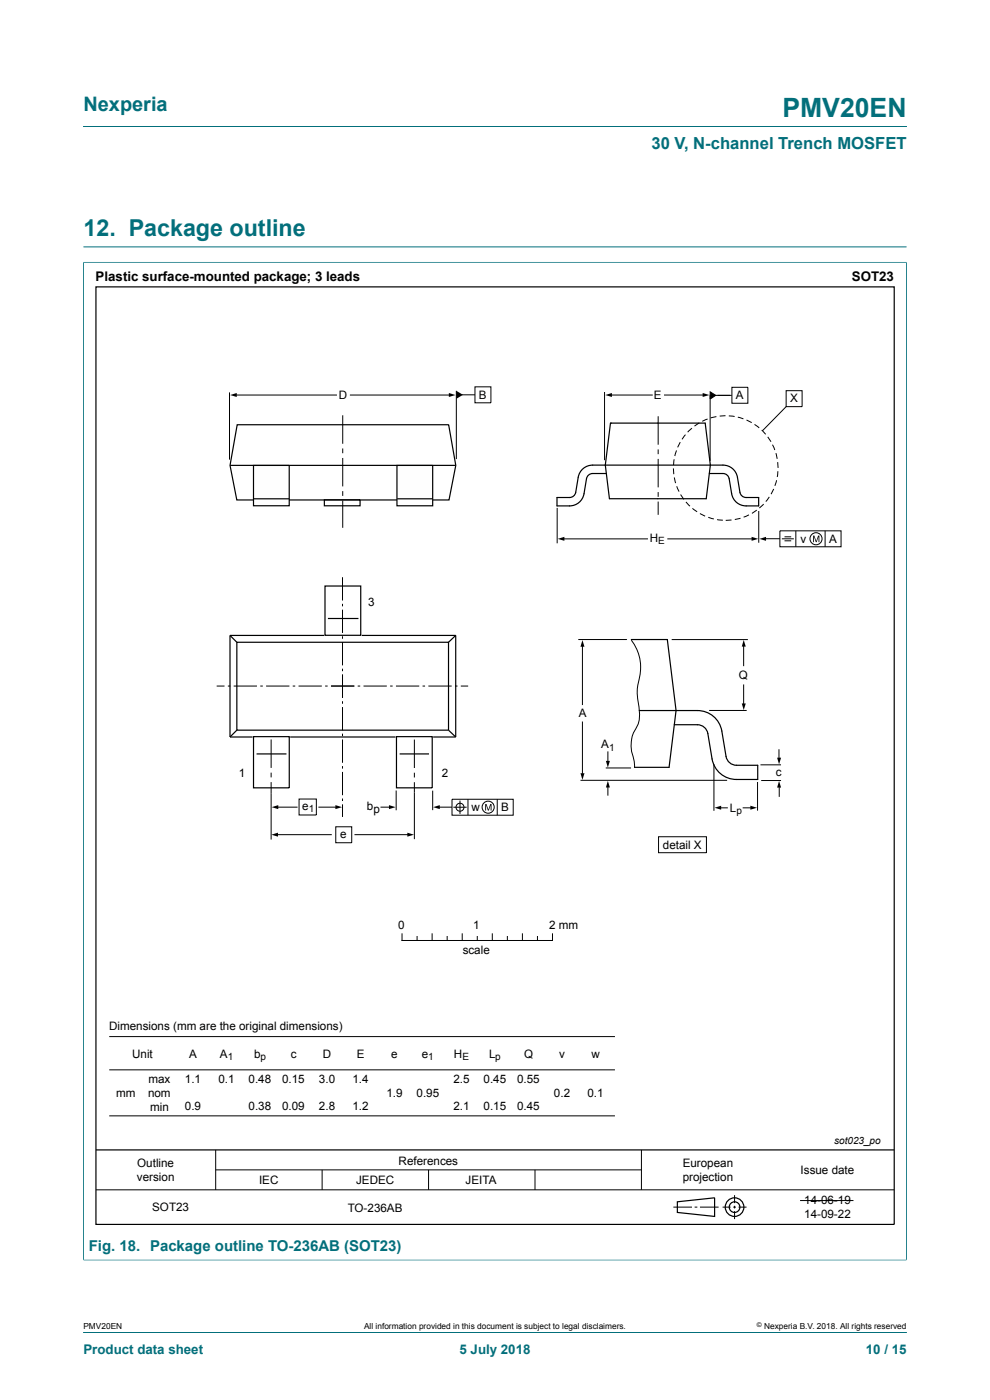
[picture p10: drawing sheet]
<svg xmlns="http://www.w3.org/2000/svg" width="210mm" height="297mm" viewBox="0 0 210 297" stroke-linecap="round" stroke-linejoin="round" font-family="sans-serif">
<path d="M17.7 26.8h174.6M17.6 55.6h174.8M17.7 55.6v211.8M17.7 52.4h174.6M192.3 55.6v211.8M17.6 267.3h174.8" fill="none" stroke="#036f7b" stroke-width=".21"/>
<g fill="none" stroke="#000" stroke-width=".21">
<path d="M48.7 83.2v14.3M72.7 88.1v6M72.7 95.1v1M72.7 97.2v6M96.8 82.9v14.5M128.2 83.2v14.4M139.6 88.3v6M139.6 95.3v1M139.6 97.4v6M142.8 99.4l.1 1.2M143 97.4l-.1 1.3M143.5 95.6l-.4 1.1"/>
<path d="M144.3 93.8l-.6 1.1M145.4 92.2l-.7 1M146.8 90.8l-.9 .9M148.3 89.7l-1 .7M150.1 88.9l-1.1 .5M150.6 83.7v14.1M150.6 83.1l1.2 .8-1.2 .7zM151.2 83.9h4M152 88.4l-1.2 .3M153.9 88.2l-1.2 .1M154.6 88.2l1.2 .2M156.5 88.5l1.2 .4"/>
<path d="M158.4 89.1l1.1 .6M160.1 90l.9 .8M161.6 91.2l.8 .9M162.9 92.7l.6 1M163.9 94.3l.5 1.2M164.6 96.1l.3 1.2M165 98v1.3M165 100l-.1 1.2M166.8 86.3l-5.1 5.1M72.7 104.2v1M72.7 106.2v5.8M118.2 107.7v7.6"/>
<path d="M139.6 104.4v1M139.6 106.4v2.8M143 101.3l.3 1.2M143.6 103.2l.4 1.1M144.4 104.9l.7 1M145.5 106.5l.9 .9M146.9 107.8l1 .8M148.5 109l1.1 .5M150.2 109.7l1.2 .4M152.1 110.2l1.2 .2M155.2 110.3l-1.3 .1M157.1 109.9l-1.2 .3"/>
<path d="M158.9 109.2l-1.2 .5M160.5 108.2l-1 .7M160.9 108.4v6.7M162 106.9l-.9 .9M162 114.3h3.4M163.2 105.4l-.8 1M164.1 103.7l-.5 1.1M164.7 101.9l-.3 1.2M123.5 137.1v12.5M133.9 135.8a9.9 9.9 0 0 1 1.4 9.5 12.3 12.3 0 0 0 .3 5.2 6.2 6.2 0 0 1-1.2 4.9 7.8 7.8 0 0 0 .1 5.9l.1 1.6M142.5 135.7h16.1M157.7 136.7v4.6"/>
<path d="M57.5 156.9v6M87.9 156.9v6M123.5 153.1v11M128.9 159.4v2.6M150.4 150.7h8M157.7 145.2v4.4M165.2 158.9v2.5M57.5 163.9v1M57.5 165.9v12.2M58.6 171.2h4.5M58.7 177.1h11.7M67.5 171.2h4.1"/>
<path d="M75.2 177.1h11.6M80.7 171.2h2.2M84 167.7v4.2M87.9 163.9v1M87.9 165.9v12.1M91.8 167.7v4.2M92.9 171.2h3M123.1 165.5h31.1M128.9 166.8v2M151.4 162.1v9.9M152.6 171.4h1.8M157.5 171.4h1.8"/>
<path d="M160.7 165.9v6.1M161.3 162.3h4.4M161.5 165.6h4.2M165.3 167v2M20.4 252.4h169.3M45.8 243.9v8.5M45.8 248.2h90.3M68.3 248.2v4.2M90.9 248.2v4.2M113.5 248.2v4.2M136.1 243.9v8.5M142.8 256.1h4"/>
<path d="M147.4 256.1h.5M148.5 256.1h3.9M153.3 256.1h1.7M155.5 256.1h.6M155.8 253.5v1.7M155.8 255.8v.6M155.8 256.9v1.7M156.7 256.1h1.7"/>
</g>
<g fill="none" stroke="#000" stroke-width=".25">
<path d="M20.4 60.9h169.3v198.9h-169.3zM48.8 98.7h47.8M50.3 90.1h44.9l1.5 8.6-1.5 7.4h-45l-1.4-7.4zM68.8 106h7.6v1.3h-7.6zM48.8 134.8l1.4 1.5M48.8 134.8v21.5M48.8 134.8h19.9M50.2 136.3h44.9v18.6h-44.9zM68.9 124.3h7.6v10.5h-7.6zM69.6 131.2h6.4M76.7 134.8h20M96.7 134.8l-1.6 1.5"/>
<path d="M96.7 134.8v21.5M48.8 156.3h4.8M50.2 154.9l-1.4 1.4M53.8 156.3h7.6v10.8h-7.6zM54.4 159.9h6.4M61.6 156.3h22.3M84.1 156.3h7.6v10.8h-7.6zM84.8 159.9h6.2M91.9 156.3h4.8M95.1 154.9l1.6 1.4M20.4 243.9h169.3M143.7 255l7.9-.9v4l-7.9-.9z"/>
<circle cx="155.8" cy="256.1" r="1.13"/>
<circle cx="155.8" cy="256.1" r="1.98"/>
</g>
<path d="M150.6 83.1l1.2 .8-1.2 .7z" fill="#000"/>
<path d="M53.8 98.7h7.6v8.6h-7.6z" fill="#fefefe"/>
<path d="M53.8 98.7h7.6v8.6h-7.6zM53.9 105.8h7.4" fill="none" stroke="#000" stroke-width=".25"/>
<path d="M84.2 98.7h7.6v8.6h-7.6z" fill="#fefefe"/>
<path d="M84.2 98.7h7.6v8.6h-7.6zM129.5 89.8h20.1l1.1 8.9-.9 7.1h-20.5l-.9-7.1zM84.3 105.8h7.4M128.6 100.5h-2.9a1.33 1.33 0 0 0-1.3 1.1l-.5 3.1a3.1 3.1 0 0 1-3.1 2.6h-2.6v-1.8h2.6a1.32 1.32 0 0 0 1.3-1.1l.6-3.2a3.1 3.1 0 0 1 3-2.5h27.7a3.1 3.1 0 0 1 3 2.5l.6 3.2a1.32 1.32 0 0 0 1.3 1.1h2.6v1.8a6 6 0 0 1-4.4-.5 3.1 3.1 0 0 1-1.3-2.1l-.5-3.1a1.33 1.33 0 0 0-1.3-1.1h-2.9M133.9 135.7h7.7l1.8 15-1.5 12.1h-7.3M135.6 150.7h12.3a5.2 5.2 0 0 1 5.2 4.4l.9 5.4a2.24 2.24 0 0 0 2.2 1.8h4.5v3.1h-4.5a5.2 5.2 0 0 1-5.2-4.4l-.9-5.4a2.24 2.24 0 0 0-2.2-1.9h-4.9" fill="none" stroke="#000" stroke-width=".25"/>
<g fill="none" stroke="#000" stroke-width=".21">
<path d="M49.9 83.8h21.5M74.3 83.8h21.2M97.9 83.8h2.8M100.7 82.1h3.4v3.4h-3.4zM129.5 83.8h8.9M141 83.8h8.3M155.3 82.2h3.3v3.3h-3.3zM166.8 82.9h3.3v3.4h-3.3zM119.4 114.3h17.9M141.7 114.3h18M165.4 112.6h13v3.4h-13zM165.8 114.3h2.6"/>
<path d="M166.4 114.7h1.4M166.4 113.9h1.4M168.8 112.6v3.4M175 112.6v3.4M72.7 122.5v4.9M72.7 128.1v.5M72.7 129.3v5M72.7 135v.5M72.7 136.2v5M122.7 135.7h10.2M46 145.5h1.6M48.3 145.5h.6"/>
<path d="M49.6 145.5h4.9M55.2 145.5h.5M56.4 145.5h5M62.1 145.5h.5M63.3 145.5h5M69 145.5h.5M70.2 145.5h5M72.7 141.9v.5M72.7 143.1v5M72.7 148.8v.5M72.7 150v4.9M72.7 155.6v.6"/>
<path d="M72.7 156.9v4.9M75.9 145.5h.5M77.1 145.5h5M82.8 145.5h.5M84 145.5h4.9M89.6 145.5h.6M90.9 145.5h4.9M96.5 145.5h.5M97.8 145.5h1.5M63.4 169.5h3.7v3.4h-3.7zM71.2 175.4h3.4v3.4h-3.4zM72.7 162.5v.6"/>
<path d="M72.7 163.8v4.9M72.7 169.4v.5M72.7 170.6v2.7M95.9 169.6h13v3.3h-13zM96.2 171.2h2.8M97.6 169.8v2.9M99.3 169.6v3.3M105.5 169.6v3.3M128.5 162.9h5.4M139.7 177.5h10.2v3.4h-10.2zM85.3 198.1v1.4h31.9v-1.4M88.5 198.7v.8"/>
<path d="M91.7 198.1v1.4M94.9 198.7v.8M98 198.1v1.4M101.2 198.7v.8M104.4 198.1v1.4M107.6 198.7v.8M110.8 198.1v1.4M114 198.7v.8M23.2 219.9h107.2M23.2 227h107.2M23.2 236.7h107.2M169.7 254.7h11.3"/>
<circle cx="173.1" cy="114.3" r="1.28"/>
<circle cx="97.6" cy="171.2" r=".85"/>
<circle cx="103.5" cy="171.2" r="1.28"/>
</g>
<g fill="#000">
<path d="M48.8 83.8l1.4-.4v.8zM95.2 83.4l1.4 .4-1.4 .4zM96.8 82.9l1.4 .9-1.4 .8zM128.4 83.8l1.4-.4v.8zM149.1 83.4l1.4 .4-1.4 .4zM118.3 114.3l1.4-.4v.8zM159.4 113.9l1.4 .4-1.4 .4zM161.1 114.3l1.4-.4v.8zM172.5 113.6h.2l.4 1.2 .4-1.2h.3v1.4h-.2v-1.2l-.4 1.2h-.2l-.3-1.2v1.2h-.2zM123.5 135.8l.5 1.4h-.9zM157.8 135.8l.4 1.4h-.9zM157.3 149.2h.9l-.4 1.4z"/>
<path d="M57.6 177.1l1.4-.5v.9zM57.6 171.2l1.4-.4v.8zM71.1 170.8l1.5 .4-1.5 .4zM82.5 170.8l1.4 .4-1.4 .4zM86.4 176.6l1.4 .5-1.4 .4zM91.9 171.2l1.4-.4v.8zM102.9 170.6h.3l.4 1.1 .4-1.1h.3v1.4h-.2v-1.2l-.4 1.2h-.2l-.4-1.2v1.2h-.2zM123.1 164h.9l-.5 1.4zM128.5 161.4h.9l-.5 1.4zM128.9 165.6l.5 1.5h-.9zM151.6 171.4l1.4-.5v.9zM159.2 170.9l1.4 .5-1.4 .4z"/>
<path d="M164.8 160.7h.9l-.4 1.4zM165.3 165.7l.4 1.4h-.9z"/>
</g>
<path d="M17.7 55.7v211.5M17.8 55.6h174.4M192.3 55.7v211.5M17.8 267.3h174.4M17.7 282.6h174.6" fill="none" stroke="#036f7b" stroke-width=".21"/>
<text font-size="5.6" fill="#036f7b" x="166" y="24.8">PMV20EN</text>
<text font-size="4.9" fill="#036f7b" x="17.7" y="50">12. Package outline</text>
<text font-size="4.2" fill="#036f7b" x="17.7" y="23.6">Nexperia</text>
<text font-size="3.5" fill="#036f7b" x="138.2" y="31.7">30 V, N-channel Trench MOSFET</text>
<text font-size="3.2" fill="#036f7b" x="18.8" y="265.4">Fig. 18. Package outline TO-236AB (SOT23)</text>
<g font-size="2.8">
<text x="20.3" y="59.6">Plastic surface-mounted package; 3 leads</text>
<text x="180.7" y="59.6">SOT23</text>
</g>
<g font-size="2.8" fill="#036f7b">
<text x="17.7" y="287.2">Product data sheet</text>
<text x="97.5" y="287.2">5 July 2018</text>
<text x="183.7" y="287.2">10 / 15</text>
</g>
<g font-size="2.5">
<text x="71.9" y="84.7">D</text>
<text x="101.6" y="84.6">B</text>
<text x="138.7" y="84.7">E</text>
<text x="156.1" y="84.7">A</text>
<text x="167.6" y="85.4">X</text>
<text x="137.8" y="115">H</text>
<text x="169.8" y="115.1">v</text>
<text x="175.9" y="115.1">A</text>
<text x="78.1" y="128.6">3</text>
<text x="156.8" y="144.1">Q</text>
<text x="122.8" y="152.1">A</text>
<text x="127.5" y="158.8">A</text>
<text x="50.6" y="164.8">1</text>
<text x="93.7" y="164.8">2</text>
<text x="164.6" y="164.6">c</text>
<text x="64.1" y="171.7">e</text>
<text x="77.8" y="171.9">b</text>
<text x="79.2" y="172.5">p</text>
<text x="100" y="172.1">w</text>
<text x="106.3" y="172.1">B</text>
<text x="154.8" y="172.3">L</text>
<text x="72.2" y="177.7">e</text>
<text x="140.6" y="180.1">detail X</text>
<text x="84.4" y="197.1">0</text>
<text x="100.4" y="197.1">1</text>
<text x="116.5" y="197.1">2 mm</text>
<text x="98.1" y="202.4">scale</text>
<text x="23.1" y="218.5">Dimensions (mm are the original dimensions)</text>
<text x="28" y="224.4">Unit</text>
<text x="40.1" y="224.4">A</text>
<text x="46.6" y="224.4">A</text>
<text x="53.9" y="224.4">b</text>
<text x="61.7" y="224.4">c</text>
<text x="68.5" y="224.4">D</text>
<text x="75.7" y="224.4">E</text>
<text x="83" y="224.4">e</text>
<text x="89.5" y="224.4">e</text>
<text x="96.3" y="224.4">H</text>
<text x="103.7" y="224.4">L</text>
<text x="111.2" y="224.4">Q</text>
<text x="118.6" y="224.4">v</text>
<text x="125.4" y="224.4">w</text>
<text x="24.7" y="232.7">mm</text>
<text x="31.4" y="232.6">nom</text>
<text x="31.5" y="229.7">max</text>
<text x="39.2" y="229.7">1.1</text>
<text x="46.3" y="229.7">0.1</text>
<text x="52.7" y="229.7">0.48</text>
<text x="59.9" y="229.7">0.15</text>
<text x="67.7" y="229.7">3.0</text>
<text x="74.8" y="229.7">1.4</text>
<text x="81.9" y="232.7">1.9</text>
<text x="88.4" y="232.7">0.95</text>
<text x="96.2" y="229.7">2.5</text>
<text x="102.6" y="229.7">0.45</text>
<text x="109.7" y="229.7">0.55</text>
<text x="117.5" y="232.7">0.2</text>
<text x="124.6" y="232.7">0.1</text>
<text x="31.8" y="235.6">min</text>
<text x="39.2" y="235.6">0.9</text>
<text x="52.7" y="235.6">0.38</text>
<text x="59.9" y="235.6">0.09</text>
<text x="67.7" y="235.6">2.8</text>
<text x="74.8" y="235.6">1.2</text>
<text x="96.2" y="235.6">2.1</text>
<text x="102.6" y="235.6">0.15</text>
<text x="109.7" y="235.6">0.45</text>
<text x="29.1" y="250.5">version</text>
<text x="29.1" y="247.6">Outline</text>
<text x="55" y="251.2">IEC</text>
<text x="75.5" y="251.2">JEDEC</text>
<text x="84.6" y="247">References</text>
<text x="98.8" y="251.2">JEITA</text>
<text x="144.8" y="247.6">European</text>
<text x="144.8" y="250.5">projection</text>
<text x="169.8" y="249">Issue date</text>
<text x="32.3" y="256.9">SOT23</text>
<text x="73.8" y="257.1">TO-236AB</text>
<text x="170.6" y="255.4">14-06-19</text>
<text x="170.6" y="258.3">14-09-22</text>
</g>
<g font-size="2.1">
<text x="139.6" y="115.5">E</text>
<text x="129.2" y="159.3">1</text>
<text x="65.5" y="172.2">1</text>
<text x="156.2" y="172.8">p</text>
<text x="48.3" y="224.9">1</text>
<text x="55.3" y="224.9">p</text>
<text x="90.8" y="224.9">1</text>
<text x="98.1" y="224.9">E</text>
<text x="105.1" y="224.9">p</text>
<text x="176.9" y="242.7">sot023_po</text>
</g>
<g font-size="1.8">
<text x="17.7" y="282">PMV20EN</text>
<text x="77.2" y="282">All information provided in this document is subject to legal disclaimers.</text>
<text x="162.1" y="282">Nexperia B.V. 2018. All rights reserved</text>
</g>
<text font-size="1.4" x="160.6" y="281.6">©</text>
</svg>
